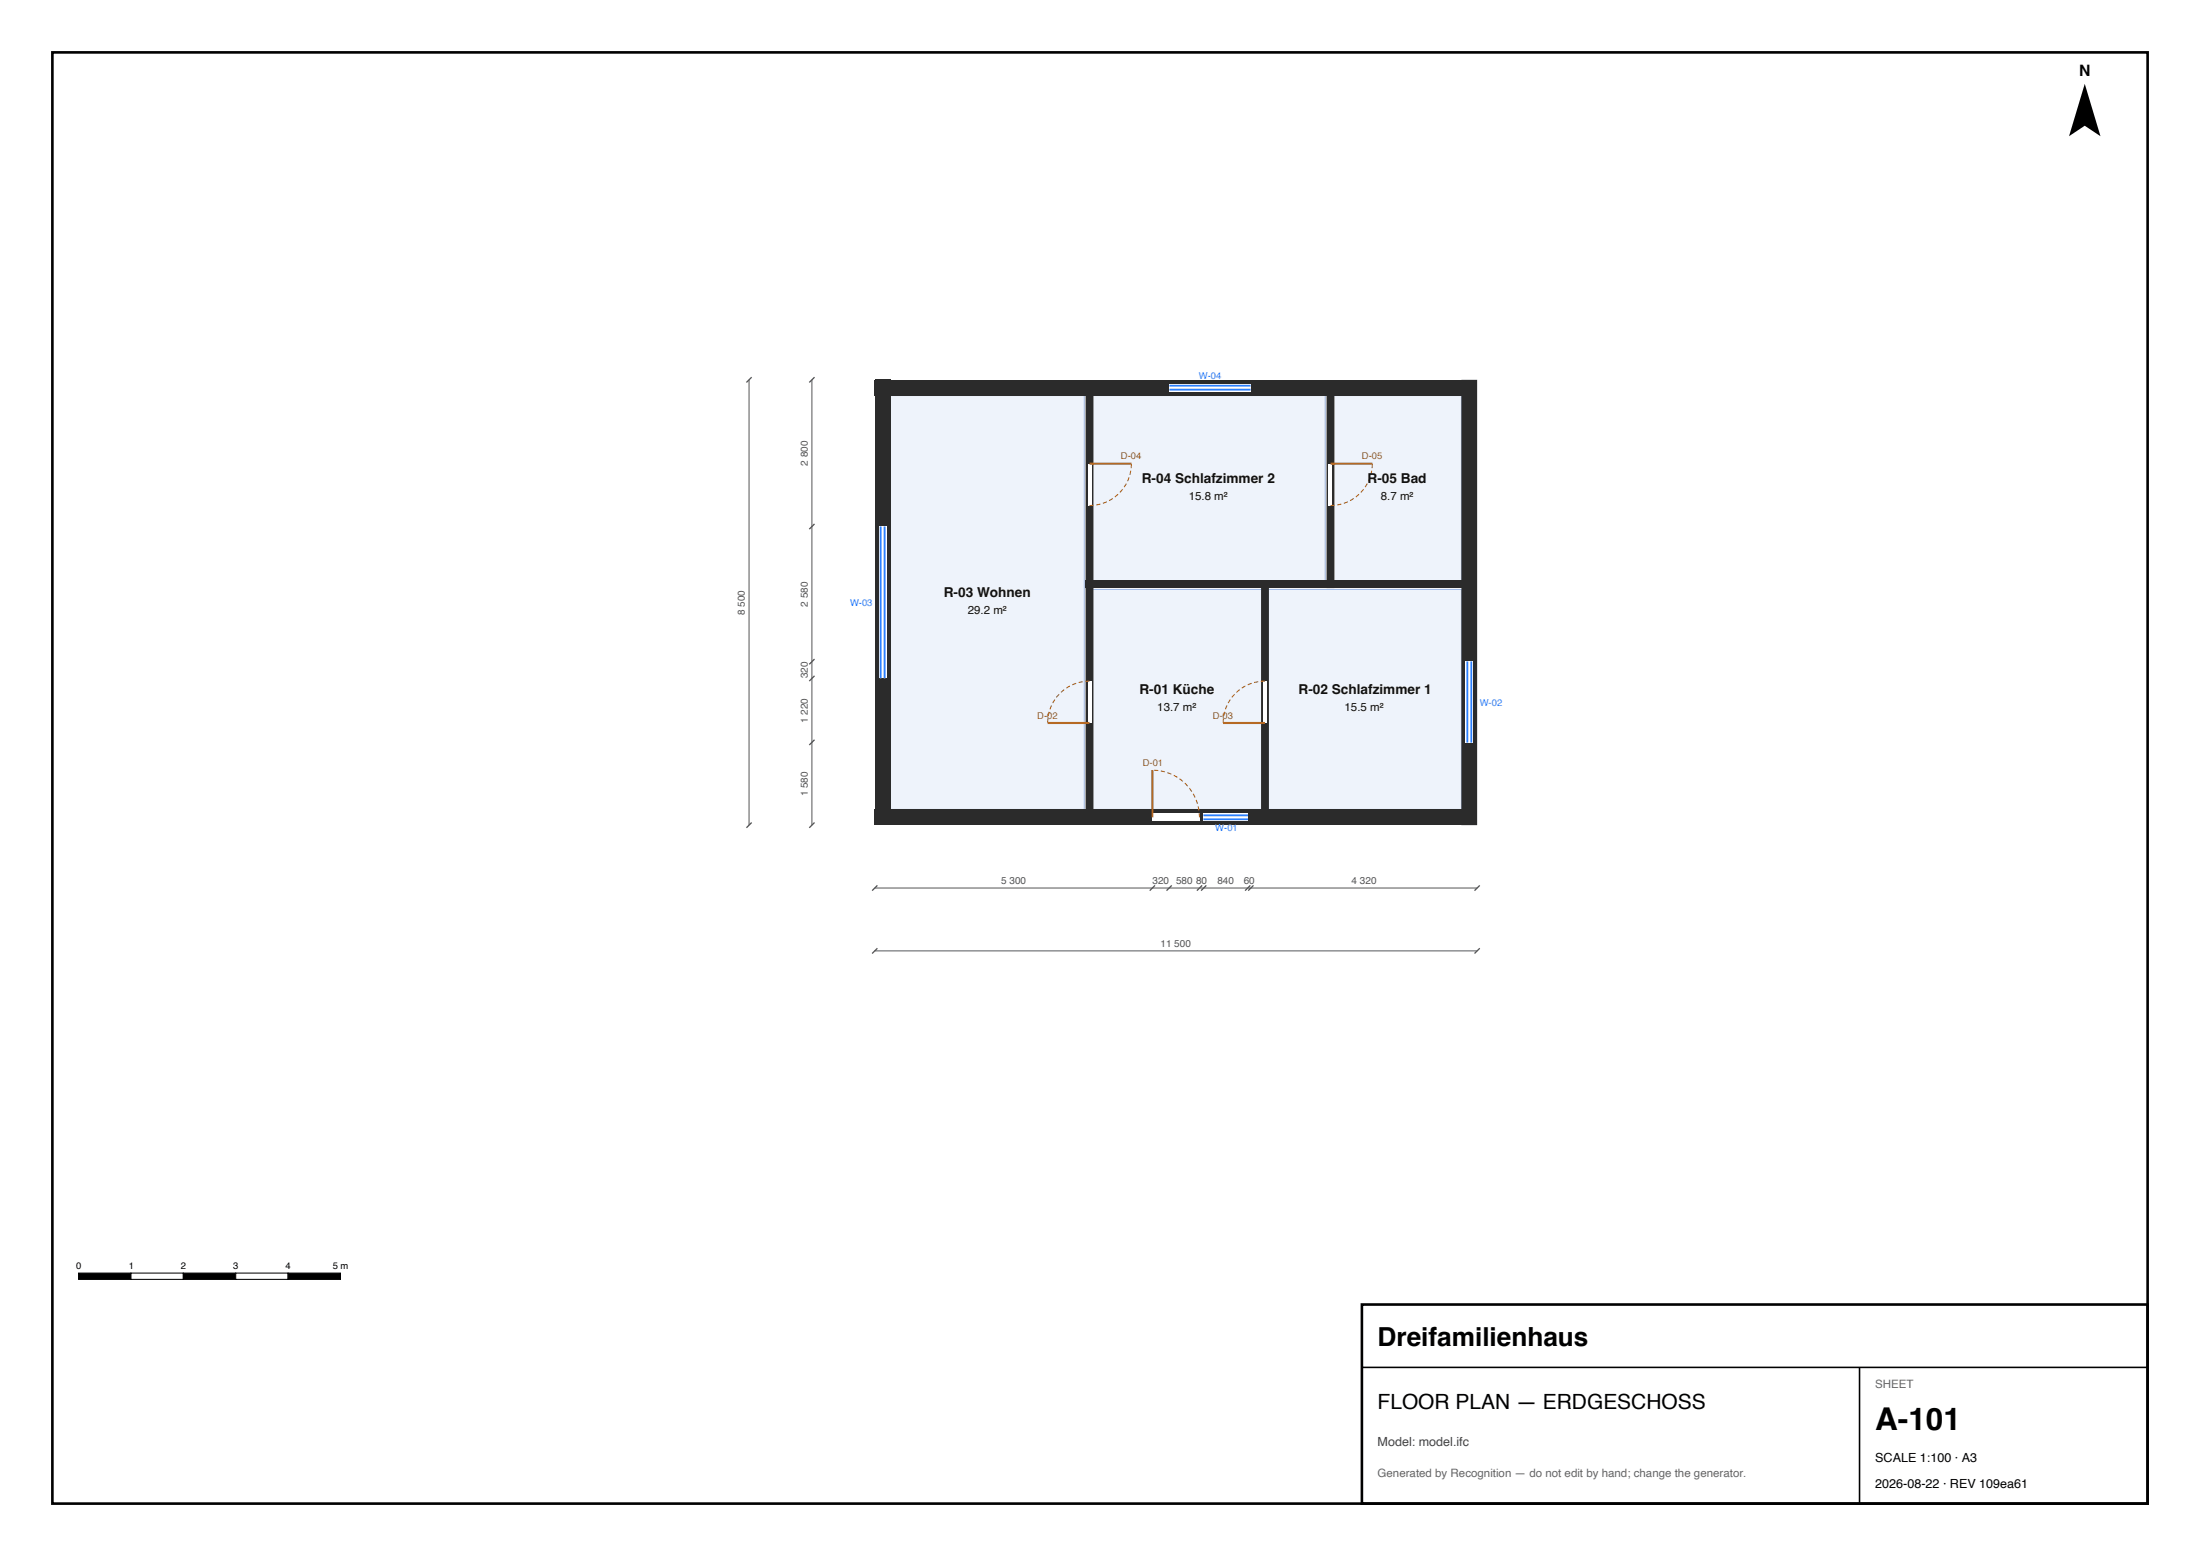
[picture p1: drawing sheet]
<svg xmlns="http://www.w3.org/2000/svg" width="420mm" height="297mm" viewBox="0 0 420 297" stroke-linecap="round" stroke-linejoin="round" font-family="sans-serif">
<g fill="#eef3fb" stroke="#9fb3d9" stroke-width=".19">
<path d="M170 75.5h37v79h-37z" fill-rule="evenodd"/>
<path d="M208.5 112.5h32.5v42h-32.5z" fill-rule="evenodd"/>
<path d="M242 112.5h37v42h-37z" fill-rule="evenodd"/>
<path d="M208.5 75.5h44.5v35.5h-44.5z" fill-rule="evenodd"/>
<path d="M254.5 75.5h24.5v35.5h-24.5z" fill-rule="evenodd"/>
</g>
<g fill="#2b2b2b">
<path d="M167 154.5h115v3h-115z" fill-rule="evenodd"/>
<path d="M279 72.5h3v85h-3z" fill-rule="evenodd"/>
<path d="M167 72.5h115v3h-115z" fill-rule="evenodd"/>
<path d="M167 72.5h3v85h-3z" fill-rule="evenodd"/>
<path d="M207.2 110.8h1.5v46h-1.5z" fill-rule="evenodd"/>
<path d="M207.2 73.2h1.5v39h-1.5z" fill-rule="evenodd"/>
<path d="M240.8 110.8h1.4v46h-1.4z" fill-rule="evenodd"/>
<path d="M207.2 110.8h35v1.4h-35z" fill-rule="evenodd"/>
<path d="M240.8 110.8h13.9v1.4h-13.9z" fill-rule="evenodd"/>
<path d="M253.3 110.8h27.9v1.4h-27.9z" fill-rule="evenodd"/>
<path d="M253.3 73.2h1.4v39h-1.4z" fill-rule="evenodd"/>
</g>
<g fill="#fff">
<path d="M220 155.2h9v1.6h-9z" fill-rule="evenodd"/>
<path d="M207.6 130h.8v8h-.8z" fill-rule="evenodd"/>
<path d="M241.1 130h.8v8h-.8z" fill-rule="evenodd"/>
<path d="M207.6 88.5h.8v8h-.8z" fill-rule="evenodd"/>
<path d="M253.6 88.5h.8v8h-.8z" fill-rule="evenodd"/>
<path d="M167.8 100.5h1.5v29h-1.5z" fill-rule="evenodd"/>
<path d="M229.8 155.2h8.5v1.6h-8.5z" fill-rule="evenodd"/>
<path d="M279.7 126.3h1.5v15.5h-1.5z" fill-rule="evenodd"/>
<path d="M223.3 73.2h15.5v1.6h-15.5z" fill-rule="evenodd"/>
</g>
<path d="M223.3 74.4h15.5M223.3 73.6h15.5M168.1 100.5v29M168.9 100.5v29M280.1 126.3v15.5M280.9 126.3v15.5M229.8 156.4h8.5M229.8 155.6h8.5" fill="none" stroke="#2a7fff" stroke-width=".35"/>
<path d="M208 88.5h8M254 88.5h8M200 138h8M233.5 138h8M220 147v9" fill="none" stroke="#b5651d" stroke-width=".4"/>
<path d="M208 96.5a8 8 0 0 0 8-8M254 96.5a8 8 0 0 0 8-8M208 130a8 8 0 0 0-8 8M241.5 130a8 8 0 0 0-8 8M229 156a9 9 0 0 0-9-9" fill="none" stroke="#b5651d" stroke-width=".2" stroke-dasharray=".8 .5" stroke-linecap="butt"/>
<path d="M143 72.5v85M155 72.5v85M167 169.5h115M167 181.5h115" fill="none" stroke="#555" stroke-width=".19"/>
<g fill="#000" stroke="#555" stroke-width=".25">
<path d="M143.5 72l-1 1zM154.5 73l1-1zM154.5 101l1-1zM154.5 130l1-1zM154.5 126.8l1-1zM143.5 157l-1 1zM154.5 158l1-1zM154.5 142.2l1-1zM166.5 170l1-1zM219.5 170l1-1zM223.7 169l-1 1zM228.5 170l1-1z"/>
<path d="M229.3 170l1-1zM238.7 169l-1 1zM238.3 170l1-1zM282.5 169l-1 1zM166.5 182l1-1zM282.5 181l-1 1z"/>
</g>
<path d="M398 16l3 10-3-2-3 2z" fill="#000"/>
<path d="M15 243h10v1.2h-10z" fill="#000" stroke="#000" stroke-width=".2"/>
<path d="M25 243h10v1.2h-10z" fill="#fff" stroke="#000" stroke-width=".2"/>
<path d="M35 243h10v1.2h-10z" fill="#000" stroke="#000" stroke-width=".2"/>
<path d="M45 243h10v1.2h-10z" fill="#fff" stroke="#000" stroke-width=".2"/>
<path d="M55 243h10v1.2h-10z" fill="#000" stroke="#000" stroke-width=".2"/>
<path d="M260 249h150v38h-150z" fill="#fff" stroke="#000" stroke-width=".5"/>
<path d="M260 261h150M355 261v26" fill="none" stroke="#000" stroke-width=".3"/>
<path d="M10 10h400v277h-400z" fill="none" stroke="#000" stroke-width=".5"/>
<text font-size="6" x="358" y="273">A-101</text>
<text font-size="5" x="263" y="257">Dreifamilienhaus</text>
<text font-size="4" x="263" y="269">FLOOR PLAN — ERDGESCHOSS</text>
<text font-size="3" x="396.9" y="14.5">N</text>
<g font-size="2.6" fill="#111">
<text x="218" y="92.3">R-04 Schlafzimmer 2</text>
<text x="261.1" y="92.3">R-05 Bad</text>
<text x="180.2" y="114">R-03 Wohnen</text>
<text x="217.5" y="132.5">R-01 Küche</text>
<text x="247.9" y="132.5">R-02 Schlafzimmer 1</text>
</g>
<text font-size="2.4" fill="#444" x="263" y="276">Model: model.ifc</text>
<g font-size="2.4">
<text x="358" y="279">SCALE 1:100 · A3</text>
<text x="358" y="284">2026-08-22 · REV 109ea61</text>
</g>
<g font-size="2.2" fill="#111">
<text x="226.9" y="95.4">15.8 m²</text>
<text x="263.6" y="95.4">8.7 m²</text>
<text x="184.8" y="117.2">29.2 m²</text>
<text x="220.9" y="135.7">13.7 m²</text>
<text x="256.7" y="135.7">15.5 m²</text>
</g>
<g font-size="2.2" fill="#666">
<text x="358" y="265">SHEET</text>
<text x="263" y="282">Generated by Recognition — do not edit by hand; change the generator.</text>
</g>
<g font-size="1.9" fill="#555">
<text x="154.2" y="88.9" transform="rotate(-90 154.2 88.9)">2 800</text>
<text x="142.2" y="117.4" transform="rotate(-90 142.2 117.4)">8 500</text>
<text x="154.2" y="115.8" transform="rotate(-90 154.2 115.8)">2 580</text>
<text x="154.2" y="129.5" transform="rotate(-90 154.2 129.5)">320</text>
<text x="154.2" y="138" transform="rotate(-90 154.2 138)">1 220</text>
<text x="154.2" y="152" transform="rotate(-90 154.2 152)">1 580</text>
<text x="191.1" y="168.7">5 300</text>
<text x="220" y="168.7">320 580 80</text>
<text x="232.4" y="168.7">840</text>
<text x="237.4" y="168.7">60</text>
<text x="258" y="168.7">4 320</text>
<text x="221.5" y="180.7">11 500</text>
</g>
<g font-size="1.8" fill="#2a7fff">
<text x="228.9" y="72.4">W-04</text>
<text x="162.3" y="115.7">W-03</text>
<text x="282.5" y="134.7">W-02</text>
<text x="232" y="158.6">W-01</text>
</g>
<g font-size="1.8" fill="#b5651d">
<text x="214" y="87.7">D-04</text>
<text x="260" y="87.7">D-05</text>
<text x="198" y="137.2">D-02</text>
<text x="231.5" y="137.2">D-03</text>
<text x="218.2" y="146.2">D-01</text>
</g>
<g font-size="1.8">
<text x="14.5" y="242.2">0</text>
<text x="24.6" y="242.2">1</text>
<text x="34.5" y="242.2">2</text>
<text x="44.5" y="242.2">3</text>
<text x="54.5" y="242.2">4</text>
<text x="63.5" y="242.2">5 m</text>
</g>
</svg>
